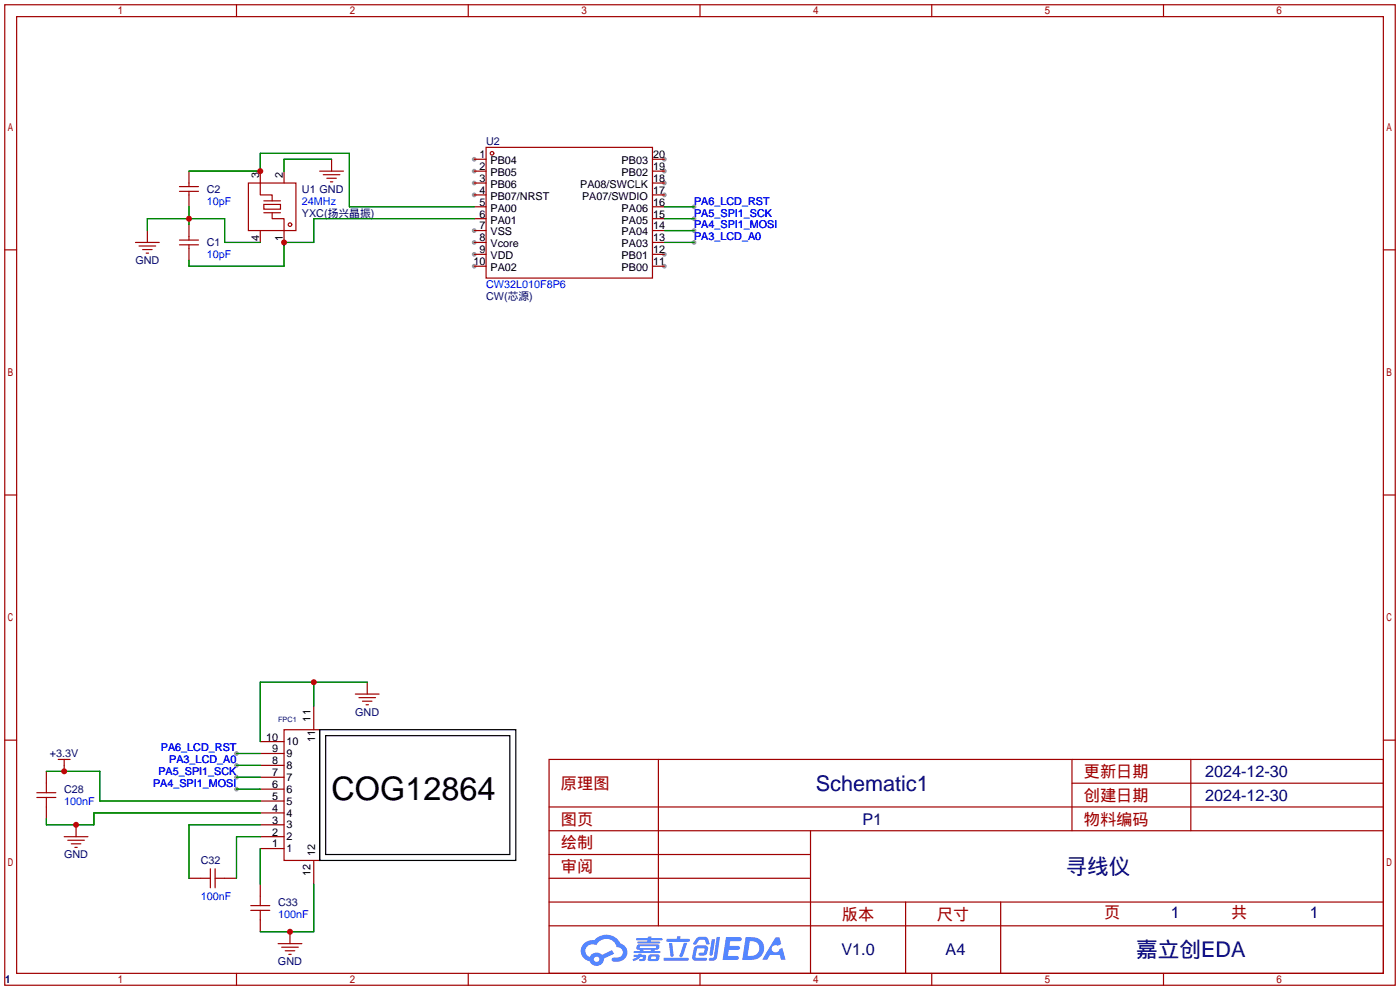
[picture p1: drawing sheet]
<svg xmlns="http://www.w3.org/2000/svg" width="299mm" height="212mm" viewBox="0 0 299 212" stroke-linecap="round" stroke-linejoin="round" font-family="sans-serif">
<g fill="#999">
<circle cx="101.3" cy="34" r=".51"/>
<circle cx="101.3" cy="36.6" r=".51"/>
<circle cx="101.3" cy="39.1" r=".51"/>
<circle cx="101.3" cy="41.7" r=".51"/>
<circle cx="101.3" cy="49.3" r=".51"/>
<circle cx="101.3" cy="51.8" r=".51"/>
<circle cx="101.3" cy="54.4" r=".51"/>
<circle cx="101.3" cy="56.9" r=".51"/>
<circle cx="142" cy="56.9" r=".51"/>
<circle cx="142" cy="54.4" r=".51"/>
<circle cx="142" cy="41.7" r=".51"/>
<circle cx="142" cy="39.1" r=".51"/>
<circle cx="142" cy="36.6" r=".51"/>
<circle cx="142" cy="34" r=".51"/>
<circle cx="148.3" cy="44.2" r=".51"/>
<circle cx="148.3" cy="46.7" r=".51"/>
<circle cx="148.3" cy="51.8" r=".51"/>
<circle cx="148.3" cy="49.3" r=".51"/>
<circle cx="50.5" cy="166.1" r=".51"/>
<circle cx="50.5" cy="163.6" r=".51"/>
<circle cx="50.5" cy="168.7" r=".51"/>
<circle cx="50.5" cy="161" r=".51"/>
</g>
<g fill="none" stroke="#a10000" stroke-width=".25">
<path d="M1 1h297.2v209.6h-297.2zM3.6 3.6h292.1v204.4h-292.1zM50.5 1v2.6M100.1 1v2.6M149.6 1v2.6M199.1 1v2.6M248.7 1v2.6M1 53.4h2.6M295.7 53.4h2.5M1 105.8h2.6M295.7 105.8h2.5M1 158.2h2.6"/>
<path d="M295.7 158.2h2.5M117.3 162.3h178.4v45.7h-178.4zM117.3 177.5h178.4M117.3 172.5h178.4M140.7 162.3v35.6M173.2 177.5v30.5M229.1 162.3v15.2M229.1 167.4h66.6M254.5 162.3v15.2M117.3 182.6h55.9M117.3 197.9h178.4M117.3 192.8h178.4"/>
<path d="M117.3 187.7h55.9M193.5 192.8v15.2M213.9 192.8v15.2M50.5 208v2.6M100.1 208v2.6M149.6 208v2.6M199.1 208v2.6M248.7 208v2.6"/>
</g>
<g fill="#5487ff">
<path d="M155.2 200.3h2.6a.48 .48 0 0 1 .7 .4 .48 .48 0 0 1-.6 .4h-1.8l-.2 1.1h1.9a.43 .43 0 0 1 .4 .4 .43 .43 0 0 1-.5 .4h-1.9l-.2 1.3h1.7a.45 .45 0 0 1 .5 .2 .45 .45 0 0 1-.1 .6h-3.3z"/>
<path d="M165.7 200.3h.9l.4 1.5-.8 .3a.84 .84 0 0 0-1.2 .3 .84 .84 0 0 0 .4 1.1 .84 .84 0 0 0 1.1-.4l.1-.2 .6-.3 .7 2.5h-1l-.2-1h-2.1l-.6 1h-1.1z"/>
<path d="M152.1 200.8h.7l-.5 3.1a.36 .36 0 0 1-.3 .3 .36 .36 0 0 1-.4-.3z"/>
<path d="M153.2 200.2h.7l-.6 4.3a1.13 1.13 0 0 1-1.8 .6l.2-.4h.7l.2-.2z"/>
<path d="M148.9 200.6l.6-.4h1a.77 .77 0 0 1 .9 .5l.3 1-.2 .2h-.5l-.3-.9-.2-.2-1 .1-.7 1-.6-.1-.1-.2z"/>
<path d="M148.4 202.4l.6-.3h1.7a.81 .81 0 0 1 .7 .5 .81 .81 0 0 1-.2 .8 .81 .81 0 0 1-.9 .8h-.7a.32 .32 0 0 1-.3-.3 .32 .32 0 0 1 .4-.3h.7l.2-.9-1.6 .1-.4 1.8 2.2 .1a.32 .32 0 0 1 .3 .4 .32 .32 0 0 1-.4 .2h-2.2l-.5-.3-.1-.5z"/>
<path d="M141.9 204.7h5a.33 .33 0 0 1 .3 .3 .33 .33 0 0 1-.3 .3h-4.9l-.2-.1z"/>
<path d="M146.1 201.5h.8l-.7 2a.98 .98 0 0 1-.7 1.1l-.3-.3z"/>
<path d="M143 201.6h.7l.3 2.5a.34 .34 0 0 1-.3 .4 .34 .34 0 0 1-.4-.3z"/>
<path d="M142.5 200.7h2.1l.3-.6h.6l-.1 .6h1.7a.32 .32 0 0 1 .4 .3 .32 .32 0 0 1-.4 .3h-4.5l-.2-.2z"/>
<path d="M135.5 204.1h.9l.1-.3h.6v.3h.8a.82 .82 0 0 1-.5 1.3h-.8v-.4l.7-.1 .1-.3a.68 .68 0 0 0-1 .4l-1.1 .4-.1-.4 .9-.5h-.7z"/>
<path d="M136 200.5h2.4l.1-.3h.7v.3h2.2l.2 .3-.2 .2h-2.3v.2h1.8l.2 .3-.2 .1h-4.5l-.1-.4h2l.1-.2h-2.3l-.1-.2z"/>
<path d="M159.4 200.3l-.8 4.9h1.7a2.5 2.5 0 0 0 3-2.5 2.5 2.5 0 0 0-3.1-2.4zM160.3 201.1a1.61 1.61 0 0 1 2 1.5 1.61 1.61 0 0 1-1.8 1.7h-.7z"/>
<path d="M136.2 202a.55 .55 0 0 0-.2 .8 .55 .55 0 0 0 .7 .2l.1 .3h-1.3v.3l5.4 .1 .3-.2-.2-.2h-1.2l.2-.3a.7 .7 0 0 0 .8-.3 .7 .7 0 0 0 0-.8l-4.2-.1zM136.8 202.3l3.3-.1 .1 .1-.2 .3h-3.2zM137.5 203h1.7l-.2 .3h-1.4z"/>
<path d="M138.6 204.2a1.05 1.05 0 0 0 0 1.2 2.91 2.91 0 0 0 2.2-.2 .98 .98 0 0 0 0-1.2h-1.6zM139.2 204.5l.9-.1 .1 .4-.2 .2-.8-.1z"/>
<path d="M124.9 201.6a2.23 2.23 0 0 0-.7 2.3 2.23 2.23 0 0 0 1.8 1.6 1.58 1.58 0 0 0 1.8 .9 1.58 1.58 0 0 0 1.3-1.5l2.2-1.1-.5-.7-2.1 1a1.65 1.65 0 0 0-2.7 .4 1.45 1.45 0 0 1-.8-1.9 1.45 1.45 0 0 1 2-.7l.3 .1a2.3 2.3 0 0 1 2.3-1.3 2.3 2.3 0 0 1 2 1.7 1.12 1.12 0 0 1 1.3 1 1.12 1.12 0 0 1-1.1 1.2h-.7a.45 .45 0 0 0-.6 .4 .45 .45 0 0 0 .5 .5 2.21 2.21 0 0 0 2.2-.5 2.21 2.21 0 0 0 .5-2.3 2.13 2.13 0 0 0-1.3-1.1 3.3 3.3 0 0 0-5.6-.7l-1.1 .1zM127 205a.57 .57 0 0 1 1.1 0 .57 .57 0 0 1-1.1 0z"/>
</g>
<g fill="none" stroke="#870000" stroke-width=".25">
<path d="M40.4 36.6v2.5M55.6 36.6v2.5M60.7 36.6v2.5M70.9 34v2.6M101.3 34h2.6M101.3 36.6h2.6M101.3 39.1h2.6M139.4 34h2.6M139.4 36.6h2.6M139.4 39.1h2.6M31.5 49.3v2.5M40.4 41.7v2.5"/>
<path d="M40.4 48v2.5M40.4 53.1v2.5M55.6 49.3v2.5M60.7 49.3v2.5M101.3 41.7h2.6M101.3 44.2h2.6M101.3 46.7h2.6M101.3 49.3h2.6M101.3 51.8h2.6M101.3 54.4h2.6M101.3 56.9h2.6M139.4 41.7h2.6"/>
<path d="M139.4 44.2h2.6M139.4 46.7h2.6M139.4 49.3h2.6M139.4 51.8h2.6M139.4 54.4h2.6M139.4 56.9h2.6M55.6 158.5h5.1M67.1 150.9v5.1M78.5 145.8v2.5M9.9 164.8v2.6M9.9 172.5v2.5M13.7 163.6v1.2"/>
<path d="M16.3 176.3v2.5M55.6 178.8h5.1M55.6 176.3h5.1M55.6 173.7h5.1M55.6 171.2h5.1M55.6 168.7h5.1M55.6 166.1h5.1M55.6 163.6h5.1M55.6 161h5.1M40.4 187.7h2.5M48 187.7h2.5M55.6 189v2.5"/>
<path d="M55.6 196.6v2.5M55.6 181.4h5.1M62 199.1v2.6M67.1 183.9v5.1"/>
</g>
<g fill="none" stroke="#a10000" stroke-width=".25">
<path d="M38.4 39.9h4M40.4 39.1v.8M53.1 39.1h10.1v10.2h-10.1zM55.6 39.1v2.6h2.6v1.2M68.3 36.6h5.1M69.1 37.3h3.5M69.8 38.1h2.1M70.6 38.9h.5M103.9 31.5h35.5v27.9h-35.5zM29 51.8h5M29.7 52.6h3.6M30.5 53.3h2"/>
<path d="M31.2 54.1h.5M38.4 52.3h4M38.4 51.3h4M38.4 40.9h4M40.4 40.9v.8M40.4 50.5v.8M40.4 52.3v.8M56.4 43.7h3.5v1h-3.5zM56.4 45.5h3.5M56.4 42.9h3.5M58.2 45.5v1.2h2.5v2.6M60.7 156h7.6v27.9h-7.6z"/>
<path d="M75.9 148.3h5.1M76.7 149.1h3.6M77.5 149.9h2M78.2 150.6h.5M7.9 169.4h4M7.9 170.4h4M9.9 167.4v2M9.9 170.4v2.1M12.4 162.3h2.6M13.7 162.3v1.3M13.7 178.8h5.1M14.5 179.6h3.5"/>
<path d="M15.2 180.3h2.1M16 181.1h.5M42.9 187.7h2.1M45 185.7v4M46 187.7h2M46 185.7v4M53.6 193.5h4.1M53.6 194.6h4.1M55.6 191.5v2M55.6 194.6v2M59.4 201.7h5.1M60.2 202.4h3.6"/>
<path d="M61 203.2h2M61.7 204h.5"/>
<circle cx="105.2" cy="32.8" r=".38"/>
<circle cx="62" cy="48" r=".38"/>
</g>
<g fill="none" stroke="#008700" stroke-width=".25">
<path d="M40.4 36.6h15.2v-3.8h19.1v11.4h26.6M70.9 34h-10.2v2.6M31.5 49.3v-2.6h16.5v5.1h7.6M40.4 44.2v3.8M101.3 46.7h-34.2v5.1h-6.4v5.1h-20.3v-1.3M142 44.2h6.3M142 51.8h6.3M142 46.7h6.3M142 49.3h6.3M67.1 145.8v5.1M78.5 145.8h-22.9v12.7M9.9 164.8h11.4v6.4h34.3"/>
<path d="M50.5 166.1h5.1M50.5 163.6h5.1M50.5 168.7h5.1M50.5 161h5.1M55.6 176.3h-15.2v11.4M55.6 178.8h-5.1v8.9M55.6 173.7h-35.5v2.6h-10.2v-1.3M55.6 181.4v7.6M67.1 189v10.1h-11.5"/>
</g>
<path d="M68.3 156h41.9v27.9h-41.9zM69.6 157.2h39.4v25.4h-39.4z" fill="none" stroke="#000" stroke-width=".25"/>
<g fill="#c00">
<circle cx="55.6" cy="36.6" r=".63"/>
<circle cx="60.7" cy="51.8" r=".63"/>
<circle cx="40.4" cy="46.7" r=".63"/>
<circle cx="62" cy="199.1" r=".63"/>
<circle cx="67.1" cy="145.8" r=".63"/>
<circle cx="16.3" cy="176.3" r=".63"/>
<circle cx="13.7" cy="164.8" r=".63"/>
</g>
<text font-size="6.9" x="70.9" y="171.1">COG12864</text>
<g font-size="4.6" fill="#000080">
<text x="174.4" y="169">Schematic1</text>
<text x="227.8" y="186.8">寻线仪</text>
<text x="242.8" y="204.6">嘉立创EDA</text>
</g>
<g font-size="3.5" fill="#a00000">
<text x="231.6" y="166.1">更新日期</text>
<text x="119.9" y="168.6">原理图</text>
<text x="231.6" y="171.1">创建日期</text>
<text x="119.9" y="176.2">图页</text>
<text x="231.6" y="176.2">物料编码</text>
<text x="119.9" y="181.3">绘制</text>
<text x="119.9" y="186.4">审阅</text>
<text x="179.9" y="196.5">版本</text>
<text x="200.2" y="196.5">尺寸</text>
<text x="236" y="196.3">页</text>
<text x="263.1" y="196.3">共</text>
</g>
<g font-size="3.5" fill="#000080">
<text x="257.6" y="166.1">2024-12-30</text>
<text x="257.6" y="171.1">2024-12-30</text>
<text x="184.3" y="176.2">P1</text>
<text x="250.2" y="196.3">1</text>
<text x="280" y="196.3">1</text>
<text x="179.8" y="204.2">V1.0</text>
<text x="202.1" y="204.2">A4</text>
</g>
<g font-size="2.3">
<text x="102.5" y="33.8">1</text>
<text x="104.8" y="35.1">PB04</text>
<text x="132.9" y="35.1">PB03</text>
<text x="139.6" y="33.8">20</text>
<text x="55.4" y="38.1" transform="rotate(-90 55.4 38.1)">3</text>
<text x="60.5" y="38.1" transform="rotate(-90 60.5 38.1)">2</text>
<text x="102.5" y="36.3">2</text>
<text x="102.5" y="38.9">3</text>
<text x="102.5" y="41.4">4</text>
<text x="104.8" y="37.6">PB05</text>
<text x="104.8" y="40.2">PB06</text>
<text x="124" y="40.2">PA08/SWCLK</text>
<text x="132.9" y="37.6">PB02</text>
<text x="139.6" y="41.4">17</text>
<text x="139.6" y="38.9">18</text>
<text x="139.6" y="36.3">19</text>
<text x="102.5" y="44">5</text>
<text x="102.5" y="46.5">6</text>
<text x="104.8" y="42.7">PB07/NRST</text>
<text x="104.8" y="45.2">PA00</text>
<text x="104.8" y="47.8">PA01</text>
<text x="124.4" y="42.7">PA07/SWDIO</text>
<text x="132.9" y="47.8">PA05</text>
<text x="132.9" y="45.2">PA06</text>
<text x="139.6" y="46.5">15</text>
<text x="139.6" y="44">16</text>
<text x="55.4" y="51.6" transform="rotate(-90 55.4 51.6)">4</text>
<text x="60.5" y="51.6" transform="rotate(-90 60.5 51.6)">1</text>
<text x="102.5" y="49">7</text>
<text x="102.5" y="51.6">8</text>
<text x="104.8" y="50.3">VSS</text>
<text x="104.8" y="52.9">Vcore</text>
<text x="132.9" y="52.9">PA03</text>
<text x="132.9" y="50.3">PA04</text>
<text x="139.6" y="51.6">13</text>
<text x="139.6" y="49">14</text>
<text x="101.2" y="56.7">10</text>
<text x="102.5" y="54.1">9</text>
<text x="104.8" y="55.4">VDD</text>
<text x="104.8" y="57.9">PA02</text>
<text x="132.9" y="57.9">PB00</text>
<text x="132.9" y="55.4">PB01</text>
<text x="139.6" y="56.7">11</text>
<text x="139.6" y="54.1">12</text>
<text x="66.3" y="154.2" transform="rotate(-90 66.3 154.2)">11</text>
<text x="56.9" y="158.3">10</text>
<text x="58.2" y="160.8">9</text>
<text x="61.2" y="161.8">9</text>
<text x="61.2" y="159.3">10</text>
<text x="67.4" y="158.5" transform="rotate(-90 67.4 158.5)">11</text>
<text x="58.2" y="165.9">7</text>
<text x="58.2" y="163.3">8</text>
<text x="61.2" y="166.9">7</text>
<text x="61.2" y="164.4">8</text>
<text x="58.2" y="173.5">4</text>
<text x="58.2" y="171">5</text>
<text x="58.2" y="168.4">6</text>
<text x="61.2" y="172">5</text>
<text x="61.2" y="169.4">6</text>
<text x="58.2" y="178.6">2</text>
<text x="58.2" y="176">3</text>
<text x="61.2" y="179.6">2</text>
<text x="61.2" y="177.1">3</text>
<text x="61.2" y="174.5">4</text>
<text x="58.2" y="181.1">1</text>
<text x="61.2" y="182.1">1</text>
<text x="67.4" y="182.9" transform="rotate(-90 67.4 182.9)">12</text>
<text x="66.3" y="187.2" transform="rotate(-90 66.3 187.2)">12</text>
</g>
<g font-size="2.3" fill="#000080">
<text x="103.9" y="31">U2</text>
<text x="44.2" y="41.2">C2</text>
<text x="64.5" y="41.2">U1 GND</text>
<text x="64.5" y="46.3">YXC(扬兴晶振)</text>
<text x="44.2" y="52.6">C1</text>
<text x="28.9" y="56.4">GND</text>
<text x="103.9" y="64.1">CW(芯源)</text>
<text x="75.9" y="153">GND</text>
<text x="10.7" y="161.8">+3.3V</text>
<text x="13.7" y="169.5">C28</text>
<text x="13.7" y="183.4">GND</text>
<text x="42.9" y="184.7">C32</text>
<text x="59.4" y="193.6">C33</text>
<text x="59.4" y="206.3">GND</text>
<text x="1" y="210.1">1</text>
</g>
<g font-size="2.3" fill="#00f">
<text x="44.2" y="43.7">10pF</text>
<text x="64.5" y="43.7">24MHz</text>
<text x="148.3" y="43.7">PA6_LCD_RST</text>
<text x="148.3" y="46.3">PA5_SPI1_SCK</text>
<text x="148.3" y="51.4">PA3_LCD_A0</text>
<text x="148.3" y="48.8">PA4_SPI1_MOSI</text>
<text x="44.2" y="55.2">10pF</text>
<text x="103.9" y="61.5">CW32L010F8P6</text>
<text x="34.4" y="160.6">PA6_LCD_RST</text>
<text x="33.9" y="165.7">PA5_SPI1_SCK</text>
<text x="36.2" y="163.1">PA3_LCD_A0</text>
<text x="13.7" y="172">100nF</text>
<text x="32.7" y="168.2">PA4_SPI1_MOSI</text>
<text x="42.9" y="192.3">100nF</text>
<text x="59.4" y="196.1">100nF</text>
</g>
<text font-size="1.6" fill="#000080" x="59.4" y="154.4">FPC1</text>
</svg>
